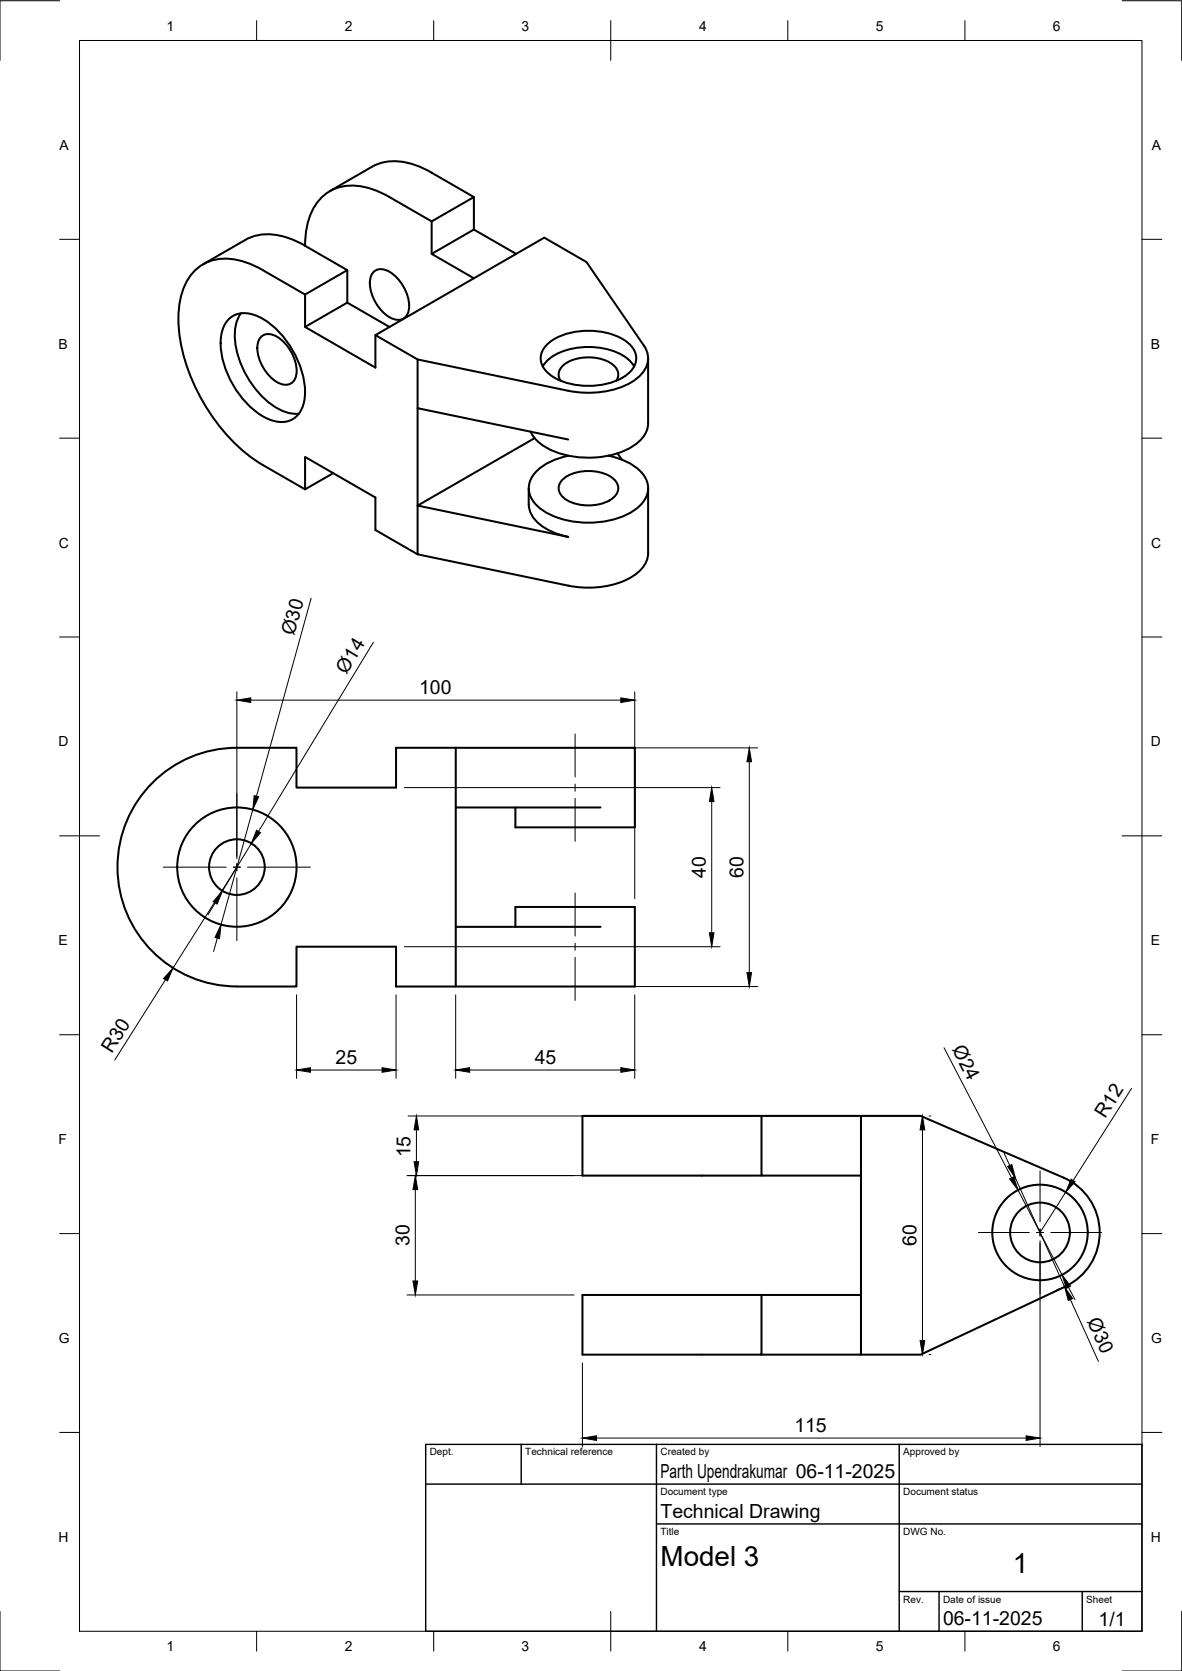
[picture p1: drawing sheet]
<svg xmlns="http://www.w3.org/2000/svg" width="297mm" height="420mm" viewBox="0 0 297 420" stroke-linecap="round" stroke-linejoin="round" font-family="sans-serif">
<!-- layer: Visible -->
<g fill="none" stroke="#000" stroke-width=".51">
<path d="M82.9 48.1l10.6-6.2a13.5 13.5 0 0 1 12.4 .2l2.6 1.3 10.6 6.2M108.5 55.7l-10.6-6.1a16.3 16.3 0 0 0-13.1-2.4 11.7 11.7 0 0 0-7.4 8.8l-.7 3.7v2.1l10.6 6.1M119.1 57.7v-8.1l-10.6 6.1v8.1M57.8 80a6.3 6.3 0 0 1 7-.5 22.7 22.7 0 0 1 11.8 20.4 6 6 0 0 1-5.9 6.2 13.6 13.6 0 0 1-9-5 22.6 22.6 0 0 1-6.2-16.2 7.6 7.6 0 0 1 2.3-4.9zM60.6 78.8a11.2 11.2 0 0 0-1.2 8.9 22.9 22.9 0 0 0 11.6 15.6 8 8 0 0 0 4.1 .7M61.7 60.3l-10.6 6.1M61.7 60.3a13.5 13.5 0 0 1 12.4 .2l2.6 1.3M76.7 74.1v8.1l10.6-6.1 10.6 6.1M87.3 76.1v-8.2l-10.6 6.2-10.6-6.2a16.3 16.3 0 0 0-13.1-2.3 11.7 11.7 0 0 0-7.5 8.8 34.6 34.6 0 0 0 3.1 21.8 46.1 46.1 0 0 0 17.4 20.7l10.7 6.1 7-4M94.1 68.2a3.7 3.7 0 0 1 4.6 .7 10.6 10.6 0 0 1 4 9 2.74 2.74 0 0 1-3.9 2.3 10.4 10.4 0 0 1-5.8-10l.3-.8zM129.7 63.8l-10.6-6.1-10.6 6.1 10.6 6.2M65.8 84.5a3.7 3.7 0 0 1 4.6 .7 10.6 10.6 0 0 1 4.1 9 2.74 2.74 0 0 1-4 2.3 10.4 10.4 0 0 1-5.8-10l.3-.8z"/>
<path d="M76.7 82.2l17.6 10.2v-8.1M94.3 84.3l42.5-24.5 10.6 6.1 14.4 21a5.6 5.6 0 0 1-1.2 7.8 20.4 20.4 0 0 1-15.2 3.9l-2.6-.3-37.9-7.9zM104.9 90.4v12.2l37.9 7.9M136.4 92.1a11.6 11.6 0 0 1 8.9-4.7 16.3 16.3 0 0 1 13 3.4l1.1 1.3M137.4 86.7a16.6 16.6 0 0 1 14-3.2 10.8 10.8 0 0 1 8.1 4.8 4.7 4.7 0 0 1-2.1 6 18.1 18.1 0 0 1-19.1 0 4.7 4.7 0 0 1-.9-7.6zM140.9 95.7a3.2 3.2 0 0 1 1.6-4.6 11.5 11.5 0 0 1 11.4 .5 2.96 2.96 0 0 1 1 4.1M162.9 90.1v16.3a8.2 8.2 0 0 1-5.6 6.7 23.5 23.5 0 0 1-20.2-.7 9.2 9.2 0 0 1-3.8-3.9M104.9 102.6v36.8l37.9 7.9a22.8 22.8 0 0 0 16.8-2.8 7 7 0 0 0 3.3-5.4v-16.3M134.3 110.2l-29.4 16.9 37.9 7.9a13.7 13.7 0 0 1-9.2-5.5l-.6-1.8-.1-4.9M142.9 114.6a14.1 14.1 0 0 0-9 5 5.7 5.7 0 0 0 1.6 8.1 22 22 0 0 0 18.7 2.9 12.4 12.4 0 0 0 8.1-5.4 5.8 5.8 0 0 0-1.9-7.2 16.4 16.4 0 0 0-7.5-3.4M155.2 114l1.1 1.6M76.7 123v-8.1l17.6 10.2v8.2l10.6 6.1"/>
<path d="M141.2 120.8a10.6 10.6 0 0 1 10.2-1.9 4.9 4.9 0 0 1 4 3.9 4.2 4.2 0 0 1-3.1 3.4 11.5 11.5 0 0 1-10.5-.9 2.92 2.92 0 0 1-.6-4.5zM59.5 188h15v10h25v-10h60v20h-30v-5M59.5 188a30 30 0 0 0-30 30 30 30 0 0 0 30 30M114.5 188v15h36.4M114.5 203v45.1h45v-20.1h-30v5M114.5 233h36.4M59.5 248.1h15v-10.1h25v10.1h15M191.4 295.6h-45v-15h45v15h25M191.4 280.6h25M216.4 280.6h15l35.9 15.5a15 15 0 0 1 9.1 13.6 15 15 0 0 1-8.7 13.8l-36.3 17.1h-15zM191.4 325.6h-45v15h45v-15h25M191.4 340.6h25"/>
<circle cx="59.5" cy="218" r="7"/>
<circle cx="59.5" cy="218" r="15"/>
<circle cx="261.3" cy="309.9" r="12"/>
<circle cx="261.4" cy="309.9" r="7.5"/>
</g>
<!-- layer: BORDER -->
<g fill="none" stroke="#000" stroke-width=".25">
<path d="M15 .2h-15v15M20 10.2h267v400h-267zM64.5 5.2v5M109 5.2v5M153.5 5.2v10M198 5.2v5M242.5 5.2v5M282 .2h15v15M15 60.2h5M287 60.2h5M15 110.2h5M287 110.2h5"/>
<path d="M15 160.2h5M287 160.2h5M15 210.2h10M282 210.2h10M15 260.2h5M287 260.2h5M15 310.2h5M287 310.2h5M15 360.2h5M287 360.2h5M0 405.2v15h15M64.5 410.2v5"/>
<path d="M109 410.2v5M153.5 405.2v10M198 410.2v5M242.5 410.2v5M297 405.2v15h-15"/>
</g>
<!-- layer: TITLEBLOCK -->
<path d="M107 363.2h180v47h-180zM107 373.2h180M131 363.2v10M165 363.2v47M226 363.2v47M165 383.2h122M226 400.2h61M236 400.2v10M272 400.2v10" fill="none" stroke="#000" stroke-width=".36"/>
<!-- layer: Smart Centers -->
<g fill="none" stroke="#000" stroke-width=".25">
<path d="M59.5 199.5v15.9M144.5 184.6v10.8M144.5 197.1v1.8M41 218h15.9M58.6 218h1.8M59.5 217.1v1.8M62.2 218h15.8M144.5 200.7v10.8M59.5 220.7v15.8M144.5 224.5v10.9M144.5 237.2v1.7M144.5 240.7v10.8"/>
<path d="M261.4 294.4v12.8M245.9 309.9h12.8M260.5 309.9h1.8M261.4 309v1.8M261.4 312.6v12.8M264.1 309.9h12.8"/>
</g>
<!-- layer: FD_Dimensions -->
<g fill="none" stroke="#000" stroke-width=".25">
<path d="M78.2 150.4l-13.7 49.8M59.5 173.9v42M63 176h93M93.8 161.5l-28.8 47.6M159.5 173.9v52.1M101.6 198h79.4M116.6 188h73.8M188.3 191.5v53M59.5 218l-16 25.4M63.2 212.1l-7.3 11.9M63.5 203.6l-8 28.9M178.9 201.5v33"/>
<path d="M54.1 227l-1.8 3M54.6 235.9l-.9 3.3M101.6 238h79.4M41.6 246.3l-12.8 20.3M74.5 250.1v21M99.5 250.1v21M114.5 250.1v21M116.6 248.1h73.8M159.5 250.1v21M78 269h18M118 269h38M237.2 263.4l17 32.7"/>
<path d="M284.4 273.7l-14.7 23.1M102.3 295.6h87M102.6 280.6h86.7M104.4 299.1v23M104.6 284.1v8M231.8 284.1v53M233.5 280.6h.4M252.3 289.9l1.4 3.2M255.2 296.2l12.3 27.4M255.8 299.3l11.1 21.2M267.8 299.8l-6.4 10.1M261.4 312v51.7"/>
<path d="M102.3 325.6h42M267.8 323.5l-2.2 .8M268.5 323.7l1.6 3.1M269 326.7l7 15.6M146.4 342.7v21M233.5 340.6h.4M149.9 361.6h108"/>
</g>
<g fill="#000" stroke="#000" stroke-width=".25">
<path d="M59.5 176l3.5-.5v1.1zM156 175.5l3.5 .5-3.5 .6zM188.3 188l.6 3.5h-1.2zM63.9 200l1.1 .4-1.5 3.2zM64.5 208.8l1 .6-2.3 2.7zM178.9 198l.5 3.5h-1.1zM55.9 224l-1.3 3.3-1-.6zM55.5 232.5l-.3 3.5-1.2-.3zM178.3 234.5h1.1l-.5 3.5zM43.5 243.4l-1.4 3.3-1-.7zM187.7 244.5h1.2l-.6 3.6zM74.5 269l3.5-.5v1.1z"/>
<path d="M96 268.5l3.5 .5-3.5 .6zM114.5 269l3.5-.5v1.1zM156 268.5l3.5 .5-3.5 .6zM104.4 295.6l.6 3.5h-1.2zM104.6 280.6l.6 3.5h-1.1zM104.1 292.1h1.1l-.6 3.5zM231.8 280.6l.6 3.5h-1.2zM253.2 293.3l1.1-.5 .9 3.4zM253.7 296.4l1-.5 1.1 3.4zM269.2 296.5l1 .6-2.4 2.7zM103.8 322.1h1.2l-.6 3.5zM231.2 337.1h1.2l-.6 3.5z"/>
<path d="M266.9 320.5l2.1 2.9-1 .5zM267.5 323.6l2 2.9-1 .5zM146.4 361.6l3.5-.6v1.2zM257.9 361l3.5 .6-3.5 .6z"/>
</g>
<g font-size="7">
<text x="166" y="393.7">Model 3</text>
<text x="254.5" y="395.4">1</text>
</g>
<g font-size="4.9">
<text x="73.9" y="160" transform="rotate(-75 73.9 160)">Ø30</text>
<text x="87.1" y="169.6" transform="rotate(-59 87.1 169.6)">Ø14</text>
<text x="105.3" y="174.6">100</text>
<text x="177.4" y="220.7" transform="rotate(-90 177.4 220.7)">40</text>
<text x="186.8" y="220.7" transform="rotate(-90 186.8 220.7)">60</text>
<text x="239.2" y="263.8" transform="rotate(63 239.2 263.8)">Ø24</text>
<text x="28.1" y="264.9" transform="rotate(-58 28.1 264.9)">R30</text>
<text x="84.3" y="267.6">25</text>
<text x="134.4" y="267.6">45</text>
<text x="277.8" y="281.5" transform="rotate(-58 277.8 281.5)">R12</text>
<text x="103.2" y="291" transform="rotate(-90 103.2 291)">15</text>
<text x="102.9" y="313.3" transform="rotate(-90 102.9 313.3)">30</text>
<text x="230.4" y="313.3" transform="rotate(-90 230.4 313.3)">60</text>
<text x="273.1" y="332.2" transform="rotate(66 273.1 332.2)">Ø30</text>
<text x="199.6" y="360.2">115</text>
<text x="166" y="371.7">Parth Upendrakumar 06-11-2025</text>
<text x="166" y="381.7">Technical Drawing</text>
<text x="237" y="408.7">06-11-2025</text>
<text x="276.1" y="408.8">1/1</text>
</g>
<g font-size="3.5">
<text x="41.9" y="7.7">1</text>
<text x="86.6" y="7.7">2</text>
<text x="131.1" y="7.7">3</text>
<text x="175.7" y="7.7">4</text>
<text x="220.1" y="7.7">5</text>
<text x="264.6" y="7.7">6</text>
<text x="15" y="37.7">A</text>
<text x="289.5" y="37.7">A</text>
<text x="14.7" y="87.7">B</text>
<text x="289.2" y="87.7">B</text>
<text x="14.8" y="137.7">C</text>
<text x="289.3" y="137.7">C</text>
<text x="14.7" y="187.7">D</text>
<text x="289.2" y="187.7">D</text>
<text x="14.7" y="237.7">E</text>
<text x="289.2" y="237.7">E</text>
<text x="14.7" y="287.7">F</text>
<text x="289.2" y="287.7">F</text>
<text x="14.8" y="337.7">G</text>
<text x="289.3" y="337.7">G</text>
<text x="14.7" y="387.7">H</text>
<text x="289.2" y="387.7">H</text>
<text x="41.9" y="415.2">1</text>
<text x="86.6" y="415.2">2</text>
<text x="131.1" y="415.2">3</text>
<text x="175.7" y="415.2">4</text>
<text x="220.1" y="415.2">5</text>
<text x="264.6" y="415.2">6</text>
</g>
<g font-size="2.5">
<text x="108" y="366">Dept.</text>
<text x="132" y="366">Technical reference</text>
<text x="166" y="366">Created by</text>
<text x="227" y="366">Approved by</text>
<text x="166" y="376">Document type</text>
<text x="227" y="376">Document status</text>
<text x="166" y="386">Title</text>
<text x="227" y="386">DWG No.</text>
<text x="227" y="403">Rev.</text>
<text x="237" y="403">Date of issue</text>
<text x="273" y="403">Sheet</text>
</g>
</svg>
